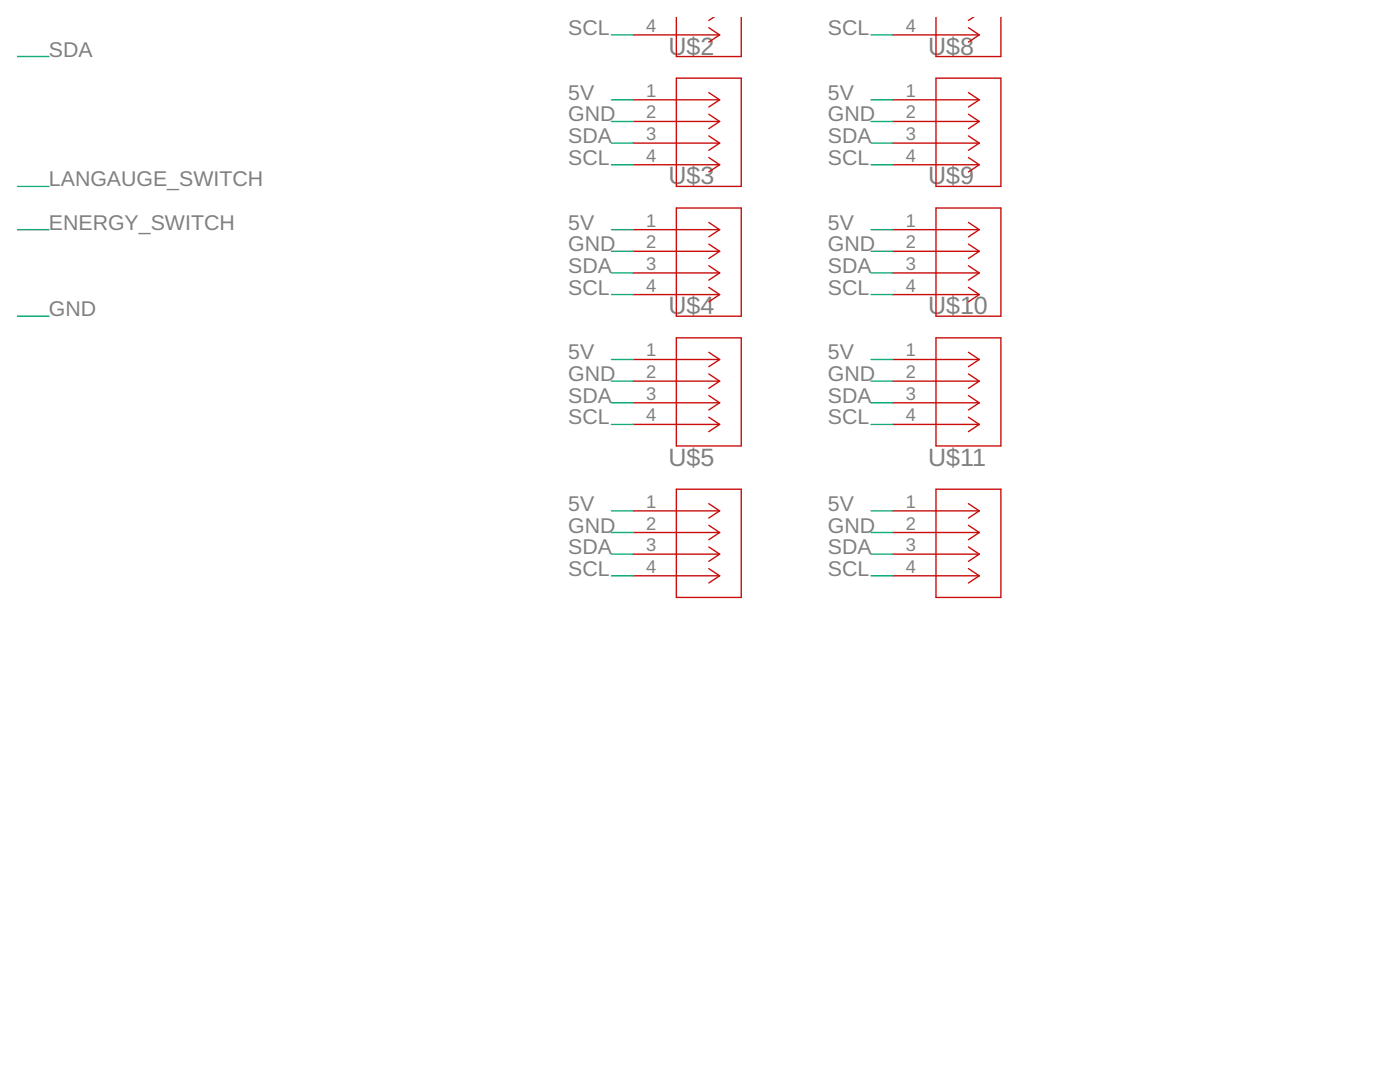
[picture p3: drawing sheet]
<svg xmlns="http://www.w3.org/2000/svg" width="279mm" height="216mm" viewBox="0 0 279 216" stroke-linecap="round" stroke-linejoin="round" font-family="sans-serif">
<g fill="none" stroke="#c90d0c" stroke-width=".28">
<path d="M126.3 7h17.3M126.3 19.9h17.3M135 15.6h12.9v21.6h-12.9zM141.5 5.5l2.1 1.5M141.5 18.5l2.1 1.4M142.4 3.4l-.9 .7M143.6 7l-2.1 1.4M143.6 19.9l-2.1 1.5M147.9 3.4v7.9h-12.9v-7.9M178.2 7h17.2M178.2 19.9h17.2M186.8 15.6h12.9v21.6h-12.9z"/>
<path d="M193.3 5.5l2.1 1.5M193.3 18.5l2.1 1.4M194.2 3.4l-.9 .7M195.4 7l-2.1 1.4M195.4 19.9l-2.1 1.5M199.7 3.4v7.9h-12.9v-7.9M126.3 24.2h17.3M126.3 28.6h17.3M126.3 32.9h17.3M141.5 22.8l2.1 1.4M141.5 27.1l2.1 1.5M141.5 31.4l2.1 1.5"/>
<path d="M143.6 24.2l-2.1 1.5M143.6 28.6l-2.1 1.4M143.6 32.9l-2.1 1.4M178.2 24.2h17.2M178.2 28.6h17.2M178.2 32.9h17.2M193.3 22.8l2.1 1.4M193.3 27.1l2.1 1.5M193.3 31.4l2.1 1.5M195.4 24.2l-2.1 1.5M195.4 28.6l-2.1 1.4M195.4 32.9l-2.1 1.4"/>
<path d="M126.3 45.8h17.3M126.3 50.1h17.3M126.3 54.5h17.3M126.3 58.8h17.3M135 41.5h12.9v21.6h-12.9zM141.5 44.4l2.1 1.4M141.5 48.7l2.1 1.4M141.5 53l2.1 1.5M141.5 57.3l2.1 1.5M143.6 45.8l-2.1 1.5M143.6 50.1l-2.1 1.5M143.6 54.5l-2.1 1.4"/>
<path d="M143.6 58.8l-2.1 1.4M178.2 45.8h17.2M178.2 50.1h17.2M178.2 54.5h17.2M178.2 58.8h17.2M186.8 41.5h12.9v21.6h-12.9zM193.3 53l2.1 1.5M193.3 57.3l2.1 1.5M193.3 44.4l2.1 1.4M193.3 48.7l2.1 1.4M195.4 45.8l-2.1 1.5M195.4 50.1l-2.1 1.5"/>
<path d="M195.4 54.5l-2.1 1.4M195.4 58.8l-2.1 1.4M126.3 71.7h17.3M126.3 76.1h17.3M135 67.4h12.9v21.6h-12.9zM141.5 70.3l2.1 1.4M141.5 74.6l2.1 1.5M141.5 78.9l2.1 1.5M143.6 71.7l-2.1 1.5M143.6 76.1l-2.1 1.4M178.2 71.7h17.2M178.2 76.1h17.2"/>
<path d="M186.8 67.4h12.9v21.6h-12.9zM193.3 78.9l2.1 1.5M193.3 70.3l2.1 1.4M193.3 74.6l2.1 1.5M195.4 71.7l-2.1 1.5M195.4 76.1l-2.1 1.4M126.3 80.4h17.3M126.3 84.7h17.3M135 97.6h12.9v21.6h-12.9zM141.5 83.2l2.1 1.5M143.6 80.4l-2.1 1.4M143.6 84.7l-2.1 1.4"/>
<path d="M178.2 80.4h17.2M178.2 84.7h17.2M186.8 97.6h12.9v21.6h-12.9zM193.3 83.2l2.1 1.5M195.4 80.4l-2.1 1.4M195.4 84.7l-2.1 1.4M126.3 101.9h17.3M126.3 106.3h17.3M126.3 110.6h17.3M126.3 114.9h17.3M141.5 100.5l2.1 1.4M141.5 104.8l2.1 1.5"/>
<path d="M141.5 109.1l2.1 1.5M141.5 113.5l2.1 1.4M143.6 101.9l-2.1 1.5M143.6 106.3l-2.1 1.4M143.6 110.6l-2.1 1.4M143.6 114.9l-2.1 1.4M178.2 101.9h17.2M178.2 106.3h17.2M178.2 110.6h17.2M178.2 114.9h17.2M193.3 100.5l2.1 1.4M193.3 104.8l2.1 1.5"/>
<path d="M193.3 109.1l2.1 1.5M193.3 113.5l2.1 1.4M195.4 101.9l-2.1 1.5M195.4 106.3l-2.1 1.4M195.4 110.6l-2.1 1.4M195.4 114.9l-2.1 1.4"/>
</g>
<g fill="none" stroke="#0dab76" stroke-width=".28">
<path d="M3.4 11.3h6.4M122 7h4.3M122 19.9h4.3M173.8 7h4.4M173.8 19.9h4.4M3.4 37.2h6.4M122 24.2h4.3M122 28.6h4.3M122 32.9h4.3M173.8 24.2h4.4M173.8 28.6h4.4M173.8 32.9h4.4"/>
<path d="M3.4 45.8h6.4M122 50.1h4.3M122 54.5h4.3M122 58.8h4.3M122 45.8h4.3M173.8 50.1h4.4M173.8 54.5h4.4M173.8 58.8h4.4M173.8 45.8h4.4M3.4 63.1h6.4M122 76.1h4.3M122 71.7h4.3"/>
<path d="M173.8 76.1h4.4M173.8 71.7h4.4M122 80.4h4.3M122 84.7h4.3M173.8 80.4h4.4M173.8 84.7h4.4M122 106.3h4.3M122 110.6h4.3M122 114.9h4.3M122 101.9h4.3M173.8 106.3h4.4M173.8 110.6h4.4"/>
<path d="M173.8 114.9h4.4M173.8 101.9h4.4"/>
</g>
<g font-size="5" fill="#808080">
<text x="133.4" y="10.9">U$2</text>
<text x="185.2" y="10.9">U$8</text>
<text x="133.4" y="36.8">U$3</text>
<text x="185.2" y="36.8">U$9</text>
<text x="133.4" y="62.7">U$4</text>
<text x="185.2" y="62.7">U$10</text>
<text x="133.4" y="92.9">U$5</text>
<text x="185.2" y="92.9">U$11</text>
</g>
<g font-size="4.3" fill="#808080">
<text x="9.8" y="11.3">SDA</text>
<text x="113.4" y="7">SCL</text>
<text x="165.2" y="7">SCL</text>
<text x="113.4" y="19.9">5V</text>
<text x="165.2" y="19.9">5V</text>
<text x="113.4" y="24.2">GND</text>
<text x="113.4" y="28.6">SDA</text>
<text x="165.2" y="24.2">GND</text>
<text x="165.2" y="28.6">SDA</text>
<text x="113.4" y="32.9">SCL</text>
<text x="165.2" y="32.9">SCL</text>
<text x="9.8" y="37.2">LANGAUGE_SWITCH</text>
<text x="9.8" y="45.8">ENERGY_SWITCH</text>
<text x="113.4" y="45.8">5V</text>
<text x="165.2" y="45.8">5V</text>
<text x="113.4" y="50.1">GND</text>
<text x="165.2" y="50.1">GND</text>
<text x="113.4" y="54.5">SDA</text>
<text x="113.4" y="58.8">SCL</text>
<text x="165.2" y="54.5">SDA</text>
<text x="165.2" y="58.8">SCL</text>
<text x="9.8" y="63.1">GND</text>
<text x="113.4" y="71.7">5V</text>
<text x="165.2" y="71.7">5V</text>
<text x="113.4" y="76">GND</text>
<text x="165.2" y="76">GND</text>
<text x="113.4" y="80.4">SDA</text>
<text x="165.2" y="80.4">SDA</text>
<text x="113.4" y="84.7">SCL</text>
<text x="165.2" y="84.7">SCL</text>
<text x="113.4" y="101.9">5V</text>
<text x="165.2" y="101.9">5V</text>
<text x="113.4" y="106.3">GND</text>
<text x="165.2" y="106.3">GND</text>
<text x="113.4" y="110.6">SDA</text>
<text x="165.2" y="110.6">SDA</text>
<text x="113.4" y="114.9">SCL</text>
<text x="165.2" y="114.9">SCL</text>
</g>
<g font-size="3.7" fill="#808080">
<text x="129" y="6.4">4</text>
<text x="180.8" y="6.4">4</text>
<text x="129" y="19.3">1</text>
<text x="129" y="23.6">2</text>
<text x="180.8" y="19.3">1</text>
<text x="180.8" y="23.6">2</text>
<text x="129" y="27.9">3</text>
<text x="180.8" y="27.9">3</text>
<text x="129" y="32.3">4</text>
<text x="180.8" y="32.3">4</text>
<text x="129" y="45.2">1</text>
<text x="180.8" y="45.2">1</text>
<text x="129" y="49.5">2</text>
<text x="129" y="53.9">3</text>
<text x="180.8" y="49.5">2</text>
<text x="180.8" y="53.9">3</text>
<text x="129" y="58.2">4</text>
<text x="180.8" y="58.2">4</text>
<text x="129" y="71.1">1</text>
<text x="180.8" y="71.1">1</text>
<text x="129" y="75.4">2</text>
<text x="180.8" y="75.4">2</text>
<text x="129" y="79.8">3</text>
<text x="180.8" y="79.8">3</text>
<text x="129" y="84.1">4</text>
<text x="180.8" y="84.1">4</text>
<text x="129" y="101.3">1</text>
<text x="180.8" y="101.3">1</text>
<text x="129" y="105.7">2</text>
<text x="180.8" y="105.7">2</text>
<text x="129" y="110">3</text>
<text x="180.8" y="110">3</text>
<text x="129" y="114.3">4</text>
<text x="180.8" y="114.3">4</text>
</g>
</svg>
